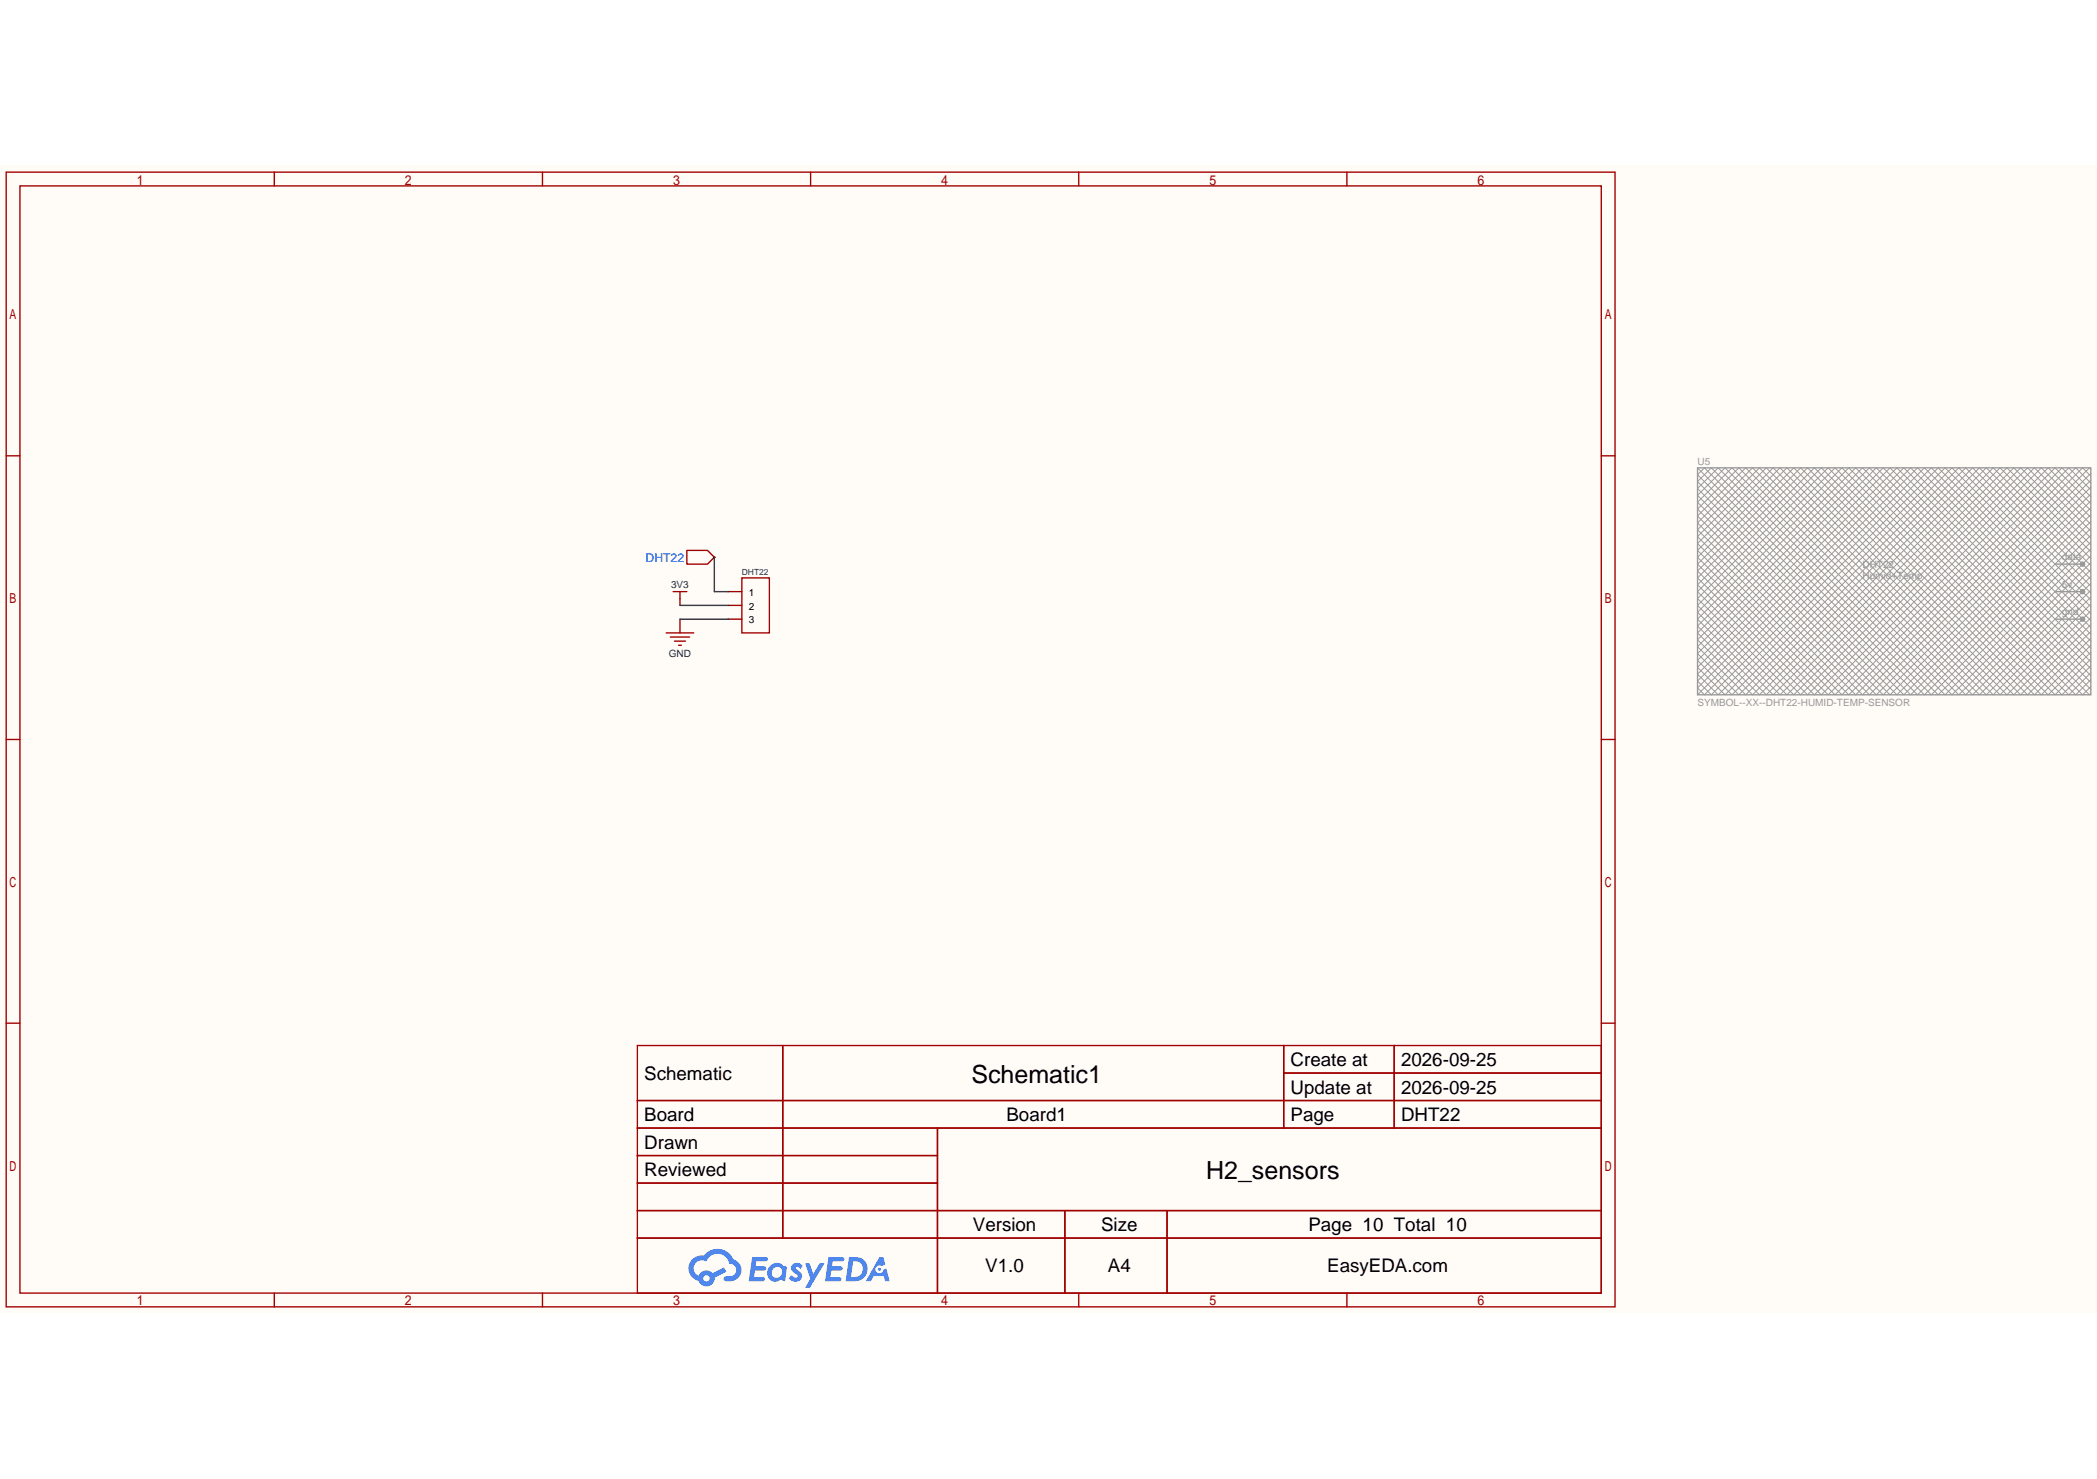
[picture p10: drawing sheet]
<svg xmlns="http://www.w3.org/2000/svg" width="297mm" height="210mm" viewBox="0 0 297 210" stroke-linecap="round" stroke-linejoin="round" font-family="sans-serif">
<path d="M0 23.5h297.2v162.5h-297.2z" fill="#fffcf7"/>
<g fill="none" stroke="#a10000" stroke-width=".19">
<path d="M.9 24.4h228v160.8h-228zM2.8 26.3h224.1v156.9h-224.1zM38.9 24.4v1.9M76.9 24.4v1.9M114.9 24.4v1.9M152.9 24.4v1.9M190.9 24.4v1.9M.9 64.6h1.9M226.9 64.6h2M.9 104.8h1.9M226.9 104.8h2M.9 145h1.9"/>
<path d="M90.3 148.1h136.6v35.1h-136.6zM90.3 155.9h136.6M90.3 159.8h136.6M110.9 148.1v27.3M132.9 159.8v23.4M181.9 148.1v11.7M181.9 152h45M197.6 148.1v11.7M226.9 145h2M90.3 163.7h42.6M90.3 171.5h136.6M90.3 167.6h42.6"/>
<path d="M90.3 175.4h136.6M150.9 171.5v11.7M165.4 171.5v11.7M38.9 183.2v2M76.9 183.2v2M114.9 183.2v2M152.9 183.2v2M190.9 183.2v2"/>
</g>
<g fill="#5487ff">
<path d="M112.3 179.1a1 1 0 0 1 1.5 .2l-.4 .5a.39 .39 0 0 0-.2-.3 .39 .39 0 0 0-.5 .1l.1 .1a2.02 2.02 0 0 1 .9 1.1 1.06 1.06 0 0 1-.9 .8 1.06 1.06 0 0 1-1-.5l.4-.4a.49 .49 0 0 0 .4 .3 .49 .49 0 0 0 .4-.2v-.1a1.32 1.32 0 0 1-.9-1.3z"/>
<path d="M114.1 179h.6l.5 1.5 1-1.5h.7l-2.1 3.5h-.7l.7-1.3z"/>
<path d="M106.6 178.1h1.2a1 1 0 0 1 1 .1 .3 .3 0 0 1-.3 .5h-1.3l-.1 .7h1.2a.3 .3 0 0 1 .3 .3 .3 .3 0 0 1-.3 .3h-1.3l-.1 .9h.6a.94 .94 0 0 1 .9 .2 .3 .3 0 0 1-.3 .4h-2z"/>
<path d="M117.4 178.1h1.3a1.01 1.01 0 0 1 .9 .1 .3 .3 0 0 1-.3 .5h-1.3l-.1 .7h1.3a.3 .3 0 0 1 .2 .3 .3 .3 0 0 1-.3 .3h-1.3l-.1 .9h.6a.94 .94 0 0 1 .9 .2 .3 .3 0 0 1-.3 .4h-2z"/>
<path d="M124.6 178.1h.6l.3 1-.5 .3a.58 .58 0 0 0-.9 .2 .58 .58 0 0 0 .4 .8 .58 .58 0 0 0 .7-.5l.4-.2 .5 1.8h-.7l-.2-.7h-1.4l-.4 .7h-.7z"/>
<path d="M120.3 178.1l-.5 3.4h1.1a1.74 1.74 0 0 0 2-1.7 1.74 1.74 0 0 0-2-1.7zM120.9 178.7a1.15 1.15 0 0 1 1.4 1.2 1.15 1.15 0 0 1-1.5 1h-.2z"/>
<path d="M109.1 179.4a1.22 1.22 0 0 0-.2 1.8 1.22 1.22 0 0 0 1.8 .1l.6 .2 .2-1.9-.1-.1-.4-.1a1.22 1.22 0 0 0-1.9 0zM109.6 179.7a.75 .75 0 0 1 1.2 .2 .75 .75 0 0 1-.6 1.1 .72 .72 0 0 1-.8-.4 .72 .72 0 0 1 .2-.9z"/>
<path d="M98.1 178.4a1.82 1.82 0 0 0 .9 3.1 1.18 1.18 0 0 0 1.3 .7 1.18 1.18 0 0 0 1-1.2l1.6-.8-.3-.6-1.6 .8a1.2 1.2 0 0 0-2 .3 1.15 1.15 0 0 1-.5-1.6 1.15 1.15 0 0 1 1.6-.4 1.71 1.71 0 0 1 1.8-1 1.71 1.71 0 0 1 1.5 1.4 .89 .89 0 0 1 .9 .8 .89 .89 0 0 1-.8 .9h-.5a.36 .36 0 0 0-.5 .3 .36 .36 0 0 0 .4 .4 1.7 1.7 0 0 0 1.7-.5 1.7 1.7 0 0 0 .3-1.8l-.6-.6-.4-.2a2.45 2.45 0 0 0-4.2-.5h-.2a1.95 1.95 0 0 0-1.4 .5zM99.7 181.1a.45 .45 0 0 1 .9 0 .45 .45 0 0 1-.9 0z"/>
<circle cx="124.6" cy="179.8" r=".22"/>
</g>
<g fill="none" stroke="#999" stroke-width=".14">
<path d="M240.6 66.3l32.1 32.1 23.6-23.5M296.3 73.9l-24.6 24.5-31.1-31.1 .9-1 32.2 32.1 22.6-22.6M296.3 72.9l-25.5 25.5-30.2-30.2 1.9-1.9 32.2 32.1 21.6-21.6M296.3 71.9l-26.5 26.5-29.2-29.2 2.9-2.9 32.1 32.1 20.7-20.6M296.3 71l-27.5 27.4-28.2-28.2 3.9-3.9 32.1 32.1 19.7-19.6M296.3 70l-28.4 28.4-27.3-27.2 4.8-4.9 32.2 32.1 18.7-18.7M296.3 69l-29.4 29.4-26.3-26.3 5.8-5.8 32.2 32.1 17.7-17.7M296.3 68l-30.4 30.4-25.3-25.3 6.8-6.8 32.1 32.1 16.8-16.7M296.3 67.1l-31.4 31.3-24.3-24.3 7.8-7.8 32.1 32.1 15.8-15.7M296.3 66.5l-.2-.2-32.1 32.1-23.4-23.3 8.7-8.8 32.2 32.1 14.8-14.8M296.3 67.5l-1.2-1.2-32.1 32.1-22.4-22.4 9.7-9.7 32.2 32.1 13.8-13.8M296.3 68.4l-2.1-2.1-32.2 32.1-21.4-21.4 10.7-10.7 32.1 32.1 12.9-12.8"/>
<path d="M296.3 69.4l-3.1-3.1-32.2 32.1-20.4-20.4 11.7-11.7 32.1 32.1 11.9-11.8M296.3 70.4l-4.1-4.1-32.1 32.1-19.5-19.4 12.6-12.7 32.2 32.1 10.9-10.9M296.3 71.4l-5.1-5.1-32.1 32.1-18.5-18.5 13.6-13.6 32.2 32.1 9.9-9.9M296.3 72.3l-6-6-32.2 32.1-17.5-17.5 14.6-14.6 32.1 32.1 9-8.9M296.3 73.3l-7-7-32.2 32.1-16.5-16.5 15.6-15.6 32.1 32.1 8-7.9M296.3 74.3l-8-8-32.1 32.1-15.6-15.5 16.5-16.6 32.2 32.1 7-7M296.3 75.3l-9-9-32.1 32.1-14.6-14.6 17.5-17.5 32.2 32.1 6-6M296.3 76.2l-9.9-9.9-32.2 32.1-13.6-13.6 18.5-18.5 32.1 32.1 5.1-5M296.3 77.2l-10.9-10.9-32.2 32.1-12.6-12.6 19.5-19.5 32.1 32.1 4.1-4.1M296.3 78.2l-11.9-11.9-32.1 32.1-11.7-11.7 20.4-20.4 32.2 32.1 3.1-3.1M296.3 79.1l-12.9-12.8-32.1 32.1-10.7-10.7 21.4-21.4 32.2 32.1 2.1-2.1M296.3 80.1l-13.8-13.8-32.2 32.1-9.7-9.7 22.4-22.4 32.1 32.1 1.2-1.1"/>
<path d="M296.3 81.1l-14.8-14.8-32.2 32.1-8.7-8.7 23.4-23.4 32.1 32.1 .2-.2M296.3 82.1l-15.8-15.8-32.1 32.1-7.8-7.8 24.3-24.3 31.4 31.4M296.3 83l-16.8-16.7-32.1 32.1-6.8-6.8 25.3-25.3 30.4 30.4M296.3 84l-17.7-17.7-32.2 32.1-5.8-5.8 26.3-26.3 29.4 29.4M296.3 85l-18.7-18.7-32.2 32.1-4.8-4.8 27.3-27.3 28.4 28.4M296.3 86l-19.7-19.7-32.1 32.1-3.9-3.9 28.2-28.2 27.5 27.5M296.3 86.9l-20.7-20.6-32.1 32.1-2.9-2.9 29.2-29.2 26.5 26.5M296.3 87.9l-21.6-21.6-32.2 32.1-1.9-1.9 30.2-30.2 25.5 25.5M296.3 88.9l-22.6-22.6-32.2 32.1-.9-.9 31.1-31.2 24.6 24.5M296.3 89.9l-23.6-23.6-32.1 32.1"/>
</g>
<path d="M240.6 66.3h55.7v32.1h-55.7zM291.2 79.9h3.9" fill="none" stroke="#999" stroke-width=".19"/>
<circle cx="295.1" cy="79.9" r=".39" fill="#999"/>
<path d="M291.2 83.8h3.9" fill="none" stroke="#999" stroke-width=".19"/>
<circle cx="295.1" cy="83.8" r=".39" fill="#999"/>
<path d="M291.2 87.7h3.9" fill="none" stroke="#999" stroke-width=".19"/>
<circle cx="295.1" cy="87.7" r=".39" fill="#999"/>
<path d="M97.3 78h3l.9 1-.9 .9h-3zM94.4 89.7h3.9M95 90.3h2.7M95.4 83.8h1.9M95.6 90.8h1.5M96.2 91.4h.4M96.4 83.8v1M105.1 81.9h3.9v7.8h-3.9z" fill="none" stroke="#a10000" stroke-width=".19"/>
<path d="M101.2 79h.1M96.4 84.8v1M96.4 87.7v2M103.2 83.8h1.9M103.2 85.8h1.9M103.2 87.7h1.9" fill="none" stroke="#870000" stroke-width=".19"/>
<path d="M101.2 79v4.8h2M96.4 85.8h6.8M96.4 87.7h6.8" fill="none" stroke="#008700" stroke-width=".19"/>
<g font-size="3.5">
<text x="137.7" y="153.4">Schematic1</text>
<text x="170.9" y="167.1">H2_sensors</text>
</g>
<g font-size="2.7">
<text x="91.3" y="153">Schematic</text>
<text x="182.9" y="151.1">Create at</text>
<text x="182.9" y="155">Update at</text>
<text x="198.6" y="151.1">2026-09-25</text>
<text x="198.6" y="155">2026-09-25</text>
<text x="91.3" y="158.9">Board</text>
<text x="142.6" y="158.9">Board1</text>
<text x="182.9" y="158.9">Page</text>
<text x="198.6" y="158.9">DHT22</text>
<text x="91.3" y="162.7">Drawn</text>
<text x="91.3" y="166.6">Reviewed</text>
<text x="137.9" y="174.4">Version</text>
<text x="156.1" y="174.4">Size</text>
<text x="185.4" y="174.4">Page 10 Total 10</text>
<text x="139.6" y="180.3">V1.0</text>
<text x="157" y="180.3">A4</text>
<text x="188.1" y="180.3">EasyEDA.com</text>
</g>
<text font-size="1.7" fill="#00f" x="91.5" y="79.6">DHT22</text>
<g font-size="1.4" fill="#999">
<text x="240.6" y="65.9">U5</text>
<text x="264" y="80.5">DHT22</text>
<text x="264" y="82">Humid+Temp</text>
<text x="292.2" y="79.4">data</text>
<text x="292.2" y="83.3">5v</text>
<text x="292.2" y="87.2">gnd</text>
<text x="240.6" y="100">SYMBOL--XX--DHT22-HUMID-TEMP-SENSOR</text>
</g>
<g font-size="1.4" fill="#000080">
<text x="95.1" y="83.3">3V3</text>
<text x="94.8" y="93">GND</text>
</g>
<g font-size="1.4">
<text x="106.1" y="84.4">1</text>
<text x="106.1" y="86.4">2</text>
<text x="106.1" y="88.3">3</text>
</g>
<text font-size="1.2" fill="#000080" x="105.1" y="81.5">DHT22</text>
</svg>
